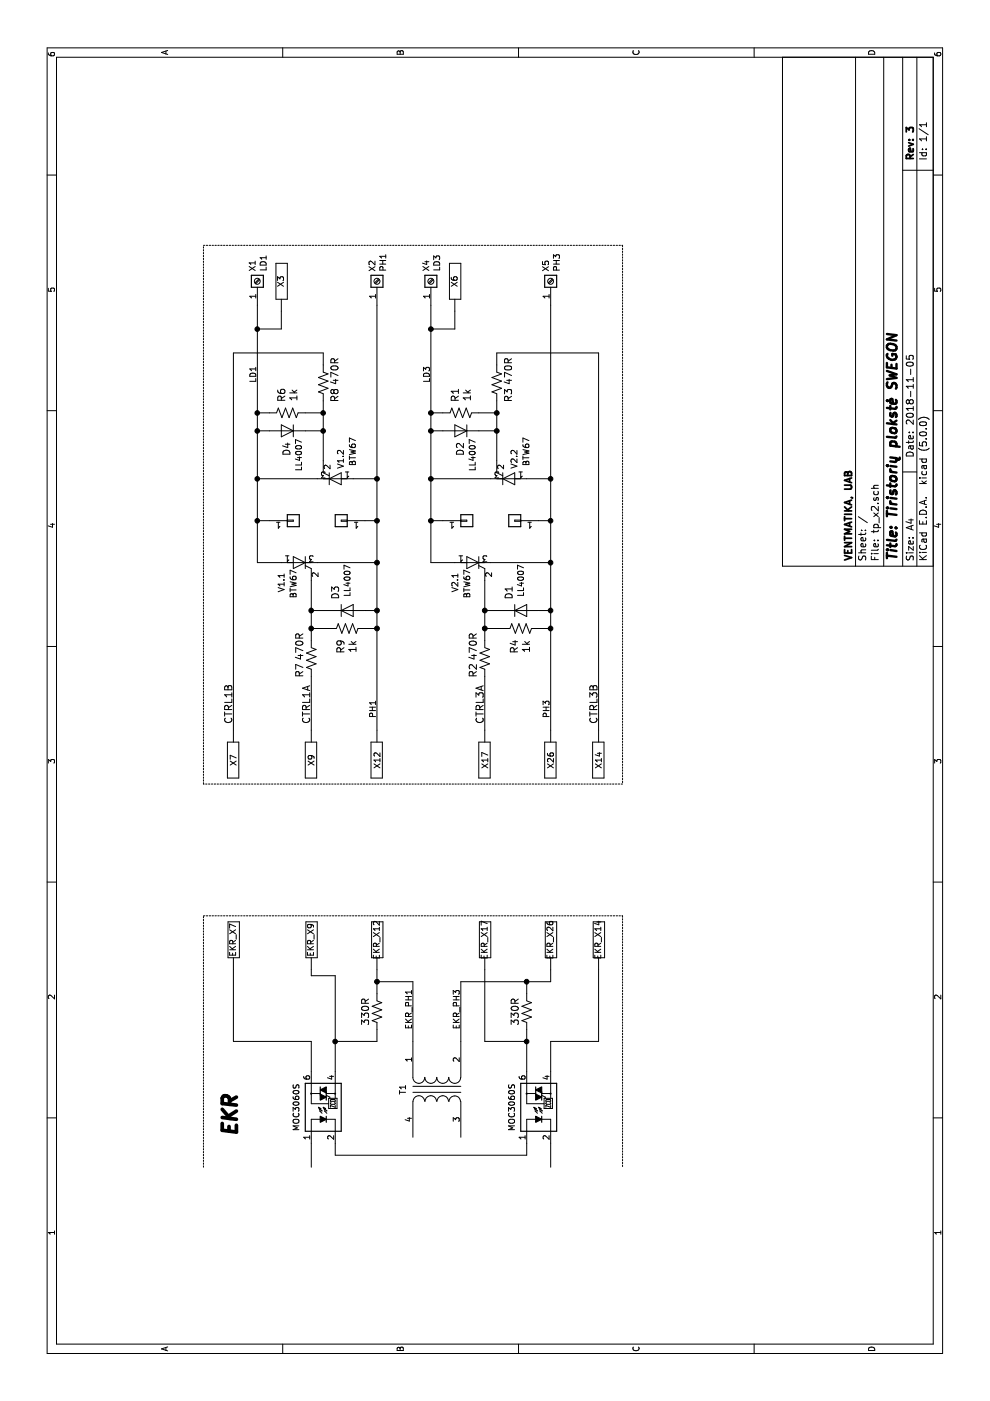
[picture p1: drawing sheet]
EESchema Schematic File Version 4
LIBS:tp_x2-cache
EELAYER 26 0
EELAYER END
$Descr A4 11693 8268
encoding utf-8
Sheet 1 1
Title "Tiristorių plokstė SWEGON"
Date "2018-11-05"
Rev "3"
Comp "VENTMATIKA, UAB"
Comment1 ""
Comment2 ""
Comment3 ""
Comment4 ""
$EndDescr
$Comp
L disc:Q_BTW67 V2.1
U 1 1
P 7000 3950
F 0 "V2.1" H 6750 4100 50  0000 L CNN
F 1 "BTW67" H 6700 4000 50  0000 L CNN
F 2 "disc:RD91" H 7450 4000 50  0001 C CNN
F 3 "" V 7000 3950 50  0001 C CNN
F 4 "ZELT046" H 7175 4075 60  0001 C CNN "ventcode"
	1    7000 3950
	1    0    0    -1  
$EndComp
$Comp
L disc:D_LL4007 D1
U 1 1
P 6600 4350
F 0 "D1" V 6500 4500 59  0000 C CNN
F 1 "LL4007" V 6600 4600 50  0000 C CNN
F 2 "disc:D_MELF" H 7250 4300 50  0001 C CNN
F 3 "http://datasheet.octopart.com/LL4007G-L0-Taiwan-Semiconductor-datasheet-11551116.pdf" H 8800 4100 50  0001 C CNN
F 4 "-" H 6600 4250 60  0001 C CNN "ventcode"
F 5 "-" H 7350 4500 60  0001 C CNN "Nominalas"
F 6 "0.01" H 7700 4200 60  0001 C CNN "Kaina"
F 7 "melf" H 7100 4500 60  0001 C CNN "Korpusas"
F 8 "2.3" H 8000 4200 60  0001 C CNN "Aukstis"
F 9 "LL4007" H 7550 4400 60  0001 C CNN "Marke"
F 10 "Diodas" H 7150 4400 60  0001 C CNN "Pavadinimas"
F 11 "LL4007" H 7750 4500 59  0001 C CNN "Gamintojo Kodas"
F 12 "-" H 7250 4500 60  0001 C CNN "Nuoroda"
F 13 "SMD" H 7700 4300 60  0001 C CNN "Korpuso tipas"
F 14 "700V/1A" H 8050 4400 60  0001 C CNN "Parametras"
F 15 "-" H 7450 4500 60  0001 C CNN "Komentaras"
	1    6600 4350
	0    1    1    0   
$EndComp
Text Label 5650 2600 0    60   ~ 0
CTRL1A
$Comp
L resistors_us:R_1k_1206_1% R4
U 1 1
P 6450 4350
F 0 "R4" V 6500 4500 60  0000 C CNN
F 1 "1k" V 6400 4500 60  0000 C CNN
F 2 "resistors:R_1206" H 7400 4350 60  0001 C CNN
F 3 "" H 4850 4850 60  0001 C CNN
F 4 "-" H 6450 4150 60  0001 C CNN "ventcode"
F 5 "1k" H 7900 4550 60  0001 C CNN "Nominalas"
F 6 "0.001" H 7650 4250 60  0001 C CNN "Kaina"
F 7 "1206" H 7350 4250 60  0001 C CNN "Korpusas"
F 8 "1" H 7600 4150 60  0001 C CNN "Aukstis"
F 9 "-" H 7300 4150 60  0001 C CNN "Marke"
F 10 "Rezistorius" H 7350 4550 60  0001 C CNN "Pavadinimas"
F 11 "-" H 7650 4550 60  0001 C CNN "Gamintojo Kodas"
F 12 "-" H 7750 4550 60  0001 C CNN "Nuoroda"
F 13 "SMD" H 7100 4250 60  0001 C CNN "Korpuso tipas"
	1    6450 4350
	0    -1   -1   0   
$EndComp
$Comp
L mech:Faston_6.3x08x14 X17
U 1 1
P 5600 4050
F 0 "X17" H 5350 4050 50  0000 C CNN
F 1 "Faston_6.3x08x14" H 6600 4100 50  0001 C CNN
F 2 "mech:Faston_6.3x0.8x14" H 6250 4050 50  0001 C CNN
F 3 "" H 7000 3650 50  0001 C CNN
F 4 "ZAJ023" H 5350 3950 60  0001 C CNN "ventcode"
F 5 "-" H 5850 3950 60  0001 C CNN "Nominalas"
F 6 "0" H 6750 3950 60  0001 C CNN "Kaina"
F 7 "-" H 5950 3950 60  0001 C CNN "Korpusas"
F 8 "10" H 6600 3950 60  0001 C CNN "Aukstis"
F 9 "-" H 6050 3950 60  0001 C CNN "Marke"
F 10 "Kontaktas" H 6000 4100 60  0001 C CNN "Pavadinimas"
F 11 "-" H 6150 3950 60  0001 C CNN "Gamintojo Kodas"
F 12 "-" H 6250 3950 60  0001 C CNN "Nuoroda"
F 13 "DIP" H 6900 3950 60  0001 C CNN "Korpuso tipas"
F 14 "-" H 6350 3950 60  0001 C CNN "Parametras"
F 15 "-" H 6450 3950 60  0001 C CNN "Komentaras"
	1    5600 4050
	1    0    0    -1  
$EndComp
$Comp
L mech:Faston_6.3x08x14 X26
U 1 1
P 5600 4600
F 0 "X26" H 5350 4600 50  0000 C CNN
F 1 "Faston_6.3x08x14" H 6600 4650 50  0001 C CNN
F 2 "mech:Faston_6.3x0.8x14" H 6250 4600 50  0001 C CNN
F 3 "" H 7000 4200 50  0001 C CNN
F 4 "ZAJ023" H 5350 4500 60  0001 C CNN "ventcode"
F 5 "-" H 5850 4500 60  0001 C CNN "Nominalas"
F 6 "0" H 6750 4500 60  0001 C CNN "Kaina"
F 7 "-" H 5950 4500 60  0001 C CNN "Korpusas"
F 8 "10" H 6600 4500 60  0001 C CNN "Aukstis"
F 9 "-" H 6050 4500 60  0001 C CNN "Marke"
F 10 "Kontaktas" H 6000 4650 60  0001 C CNN "Pavadinimas"
F 11 "-" H 6150 4500 60  0001 C CNN "Gamintojo Kodas"
F 12 "-" H 6250 4500 60  0001 C CNN "Nuoroda"
F 13 "DIP" H 6900 4500 60  0001 C CNN "Korpuso tipas"
F 14 "-" H 6350 4500 60  0001 C CNN "Parametras"
F 15 "-" H 6450 4500 60  0001 C CNN "Komentaras"
	1    5600 4600
	1    0    0    -1  
$EndComp
$Comp
L resistors_us:R_470R_1206_1% R2
U 1 1
P 6200 4050
F 0 "R2" H 6100 4150 60  0000 C CNN
F 1 "470R" H 6300 4150 60  0000 C CNN
F 2 "resistors:R_1206" H 7400 4100 60  0001 C CNN
F 3 "" H 4600 4550 60  0001 C CNN
F 4 "-" H 6200 3950 60  0001 C CNN "ventcode"
F 5 "470R" H 7150 4200 59  0001 C CNN "Nominalas"
F 6 "0.001" H 7350 3900 60  0001 C CNN "Kaina"
F 7 "1206" H 7400 4000 60  0001 C CNN "Korpusas"
F 8 "1" H 7100 3900 60  0001 C CNN "Aukstis"
F 9 "-" H 7050 3800 60  0001 C CNN "Marke"
F 10 "Rezistorius" H 7250 4300 60  0001 C CNN "Pavadinimas"
F 11 "-" H 7150 3800 60  0001 C CNN "Gamintojo Kodas"
F 12 "-" H 7250 3800 60  0001 C CNN "Nuoroda"
F 13 "SMD" H 7100 4000 60  0001 C CNN "Korpuso tipas"
F 14 "-" H 7350 3800 60  0001 C CNN "Parametras"
F 15 "-" H 7450 3800 60  0001 C CNN "Komentaras"
	1    6200 4050
	1    0    0    -1  
$EndComp
Wire Wire Line
	6350 4050 6450 4050
Wire Wire Line
	6450 4050 6600 4050
Wire Wire Line
	6600 4050 6850 4050
Wire Wire Line
	6450 4200 6450 4050
Connection ~ 6450 4050
Wire Wire Line
	6600 4200 6600 4050
Connection ~ 6600 4050
Wire Wire Line
	6450 4500 6450 4600
Wire Wire Line
	6450 4600 6600 4600
Wire Wire Line
	6600 4600 7000 4600
Wire Wire Line
	6600 4600 6600 4500
Connection ~ 6600 4600
Connection ~ 6450 4600
$Comp
L disc:Q_BTW67 V2.2
U 1 1
P 7700 4250
F 0 "V2.2" H 7450 4300 50  0000 L CNN
F 1 "BTW67" H 7350 4400 50  0000 L CNN
F 2 "disc:RD91" H 8150 4300 50  0001 C CNN
F 3 "" V 7700 4250 50  0001 C CNN
F 4 "ZELT046" H 7875 4375 60  0001 C CNN "ventcode"
	1    7700 4250
	-1   0    0    1   
$EndComp
$Comp
L disc:D_LL4007 D2
U 1 1
P 8100 3850
F 0 "D2" V 8100 4000 59  0000 C CNN
F 1 "LL4007" V 8000 4050 50  0000 C CNN
F 2 "disc:D_MELF" H 8750 3800 50  0001 C CNN
F 3 "http://datasheet.octopart.com/LL4007G-L0-Taiwan-Semiconductor-datasheet-11551116.pdf" H 10300 3600 50  0001 C CNN
F 4 "-" H 8100 3750 60  0001 C CNN "ventcode"
F 5 "-" H 8850 4000 60  0001 C CNN "Nominalas"
F 6 "0.01" H 9200 3700 60  0001 C CNN "Kaina"
F 7 "melf" H 8600 4000 60  0001 C CNN "Korpusas"
F 8 "2.3" H 9500 3700 60  0001 C CNN "Aukstis"
F 9 "LL4007" H 9050 3900 60  0001 C CNN "Marke"
F 10 "Diodas" H 8650 3900 60  0001 C CNN "Pavadinimas"
F 11 "LL4007" H 9250 4000 59  0001 C CNN "Gamintojo Kodas"
F 12 "-" H 8750 4000 60  0001 C CNN "Nuoroda"
F 13 "SMD" H 9200 3800 60  0001 C CNN "Korpuso tipas"
F 14 "700V/1A" H 9550 3900 60  0001 C CNN "Parametras"
F 15 "-" H 8950 4000 60  0001 C CNN "Komentaras"
	1    8100 3850
	0    -1   -1   0   
$EndComp
Text Label 5650 1950 0    60   ~ 0
CTRL1B
$Comp
L resistors_us:R_1k_1206_1% R1
U 1 1
P 8250 3850
F 0 "R1" V 8200 4000 60  0000 C CNN
F 1 "1k" V 8300 4000 60  0000 C CNN
F 2 "resistors:R_1206" H 9200 3850 60  0001 C CNN
F 3 "" H 6650 4350 60  0001 C CNN
F 4 "-" H 8250 3650 60  0001 C CNN "ventcode"
F 5 "1k" H 9700 4050 60  0001 C CNN "Nominalas"
F 6 "0.001" H 9450 3750 60  0001 C CNN "Kaina"
F 7 "1206" H 9150 3750 60  0001 C CNN "Korpusas"
F 8 "1" H 9400 3650 60  0001 C CNN "Aukstis"
F 9 "-" H 9100 3650 60  0001 C CNN "Marke"
F 10 "Rezistorius" H 9150 4050 60  0001 C CNN "Pavadinimas"
F 11 "-" H 9450 4050 60  0001 C CNN "Gamintojo Kodas"
F 12 "-" H 9550 4050 60  0001 C CNN "Nuoroda"
F 13 "SMD" H 8900 3750 60  0001 C CNN "Korpuso tipas"
	1    8250 3850
	0    1    1    0   
$EndComp
$Comp
L mech:Faston_6.3x08x14 X14
U 1 1
P 5600 5000
F 0 "X14" H 5350 5000 50  0000 C CNN
F 1 "Faston_6.3x08x14" H 6600 5050 50  0001 C CNN
F 2 "mech:Faston_6.3x0.8x14" H 6250 5000 50  0001 C CNN
F 3 "" H 7000 4600 50  0001 C CNN
F 4 "ZAJ023" H 5350 4900 60  0001 C CNN "ventcode"
F 5 "-" H 5850 4900 60  0001 C CNN "Nominalas"
F 6 "0" H 6750 4900 60  0001 C CNN "Kaina"
F 7 "-" H 5950 4900 60  0001 C CNN "Korpusas"
F 8 "10" H 6600 4900 60  0001 C CNN "Aukstis"
F 9 "-" H 6050 4900 60  0001 C CNN "Marke"
F 10 "Kontaktas" H 6000 5050 60  0001 C CNN "Pavadinimas"
F 11 "-" H 6150 4900 60  0001 C CNN "Gamintojo Kodas"
F 12 "-" H 6250 4900 60  0001 C CNN "Nuoroda"
F 13 "DIP" H 6900 4900 60  0001 C CNN "Korpuso tipas"
F 14 "-" H 6350 4900 60  0001 C CNN "Parametras"
F 15 "-" H 6450 4900 60  0001 C CNN "Komentaras"
	1    5600 5000
	1    0    0    -1  
$EndComp
$Comp
L resistors_us:R_470R_1206_1% R3
U 1 1
P 8500 4150
F 0 "R3" H 8600 4250 60  0000 C CNN
F 1 "470R" H 8400 4250 60  0000 C CNN
F 2 "resistors:R_1206" H 9700 4200 60  0001 C CNN
F 3 "" H 6900 4650 60  0001 C CNN
F 4 "-" H 8500 4050 60  0001 C CNN "ventcode"
F 5 "470R" H 9450 4300 59  0001 C CNN "Nominalas"
F 6 "0.001" H 9650 4000 60  0001 C CNN "Kaina"
F 7 "1206" H 9700 4100 60  0001 C CNN "Korpusas"
F 8 "1" H 9400 4000 60  0001 C CNN "Aukstis"
F 9 "-" H 9350 3900 60  0001 C CNN "Marke"
F 10 "Rezistorius" H 9550 4400 60  0001 C CNN "Pavadinimas"
F 11 "-" H 9450 3900 60  0001 C CNN "Gamintojo Kodas"
F 12 "-" H 9550 3900 60  0001 C CNN "Nuoroda"
F 13 "SMD" H 9400 4100 60  0001 C CNN "Korpuso tipas"
F 14 "-" H 9650 3900 60  0001 C CNN "Parametras"
F 15 "-" H 9750 3900 60  0001 C CNN "Komentaras"
	1    8500 4150
	-1   0    0    1   
$EndComp
Wire Wire Line
	8350 4150 8250 4150
Wire Wire Line
	8250 4150 8100 4150
Wire Wire Line
	8100 4150 7850 4150
Wire Wire Line
	8250 4000 8250 4150
Connection ~ 8250 4150
Wire Wire Line
	8100 4000 8100 4150
Connection ~ 8100 4150
Wire Wire Line
	8250 3700 8250 3600
Wire Wire Line
	9150 3600 8950 3600
Wire Wire Line
	8250 3600 8100 3600
Wire Wire Line
	8100 3600 7700 3600
Wire Wire Line
	8100 3600 8100 3700
Connection ~ 8100 3600
Connection ~ 8250 3600
Wire Wire Line
	7700 4400 7700 4600
Wire Wire Line
	7700 3600 7700 4100
Wire Wire Line
	7000 3600 7000 3800
Wire Wire Line
	7000 4100 7000 4600
Connection ~ 7700 3600
Wire Wire Line
	5600 4050 6050 4050
Wire Wire Line
	8650 4150 8750 4150
Connection ~ 7700 4600
$Comp
L Connector:Screw_Terminal_01x01 X4
U 1 1
P 9350 3600
F 0 "X4" H 9430 3642 50  0000 L CNN
F 1 "LD3" H 9430 3551 50  0000 L CNN
F 2 "mech:Solder_Terminal_M3" H 9350 3600 50  0001 C CNN
F 3 "~" H 9350 3600 50  0001 C CNN
	1    9350 3600
	1    0    0    -1  
$EndComp
$Comp
L Connector:Screw_Terminal_01x01 X5
U 1 1
P 9350 4600
F 0 "X5" H 9429 4642 50  0000 L CNN
F 1 "PH3" H 9429 4551 50  0000 L CNN
F 2 "mech:Solder_Terminal_M3" H 9350 4600 50  0001 C CNN
F 3 "~" H 9350 4600 50  0001 C CNN
	1    9350 4600
	1    0    0    -1  
$EndComp
Wire Wire Line
	5600 5000 8750 5000
Wire Wire Line
	8750 5000 8750 4150
$Comp
L disc:MOC3060S U2
U 1 1
P 2450 2700
F 0 "U2" H 2450 3017 50  0001 C CNN
F 1 "MOC3060S" H 2450 2926 50  0000 C CNN
F 2 "" H 3300 2750 50  0001 L CIN
F 3 "http://datasheet.octopart.com/MOC3063SR2M-Fairchild-Semiconductor-datasheet-10497244.pdf" H 3300 2650 50  0001 L CNN
F 4 "-" H 2450 2300 60  0001 C CNN "ventcode"
F 5 "Optosimistorius" H 3650 2850 60  0001 C CNN "Pavadinimas"
F 6 "0" H 4100 2550 60  0001 C CNN "Kaina"
F 7 "SMD" H 3750 2550 60  0001 C CNN "Korpuso tipas"
F 8 "MOC3060S" H 2450 2924 47  0001 C CNN "Gamintojo kodas"
	1    2450 2700
	1    0    0    -1  
$EndComp
$Comp
L resistors_us:R_470R_1206_1% R10
U 1 1
P 3250 3150
F 0 "R10" H 3150 3250 60  0001 C CNN
F 1 "330R" H 3250 3250 60  0000 C CNN
F 2 "" H 4450 3200 60  0001 C CNN
F 3 "" H 1650 3650 60  0001 C CNN
F 4 "-" H 3250 3050 60  0001 C CNN "ventcode"
F 5 "470R" H 4200 3300 59  0001 C CNN "Nominalas"
F 6 "0.001" H 4400 3000 60  0001 C CNN "Kaina"
F 7 "1206" H 4450 3100 60  0001 C CNN "Korpusas"
F 8 "1" H 4150 3000 60  0001 C CNN "Aukstis"
F 9 "-" H 4100 2900 60  0001 C CNN "Marke"
F 10 "Rezistorius" H 4300 3400 60  0001 C CNN "Pavadinimas"
F 11 "-" H 4200 2900 60  0001 C CNN "Gamintojo Kodas"
F 12 "-" H 4300 2900 60  0001 C CNN "Nuoroda"
F 13 "SMD" H 4150 3100 60  0001 C CNN "Korpuso tipas"
F 14 "-" H 4400 2900 60  0001 C CNN "Parametras"
F 15 "-" H 4500 2900 60  0001 C CNN "Komentaras"
	1    3250 3150
	1    0    0    -1  
$EndComp
$Comp
L mech:Faston_6.3x08x14 EKR_X7
U 1 1
P 3600 1950
F 0 "EKR_X7" H 3350 1950 50  0000 C CNN
F 1 "Faston_6.3x08x14" H 4600 2000 50  0001 C CNN
F 2 "" H 4250 1950 50  0001 C CNN
F 3 "" H 5000 1550 50  0001 C CNN
F 4 "ZAJ023" H 3350 1850 60  0001 C CNN "ventcode"
F 5 "-" H 3850 1850 60  0001 C CNN "Nominalas"
F 6 "0" H 4750 1850 60  0001 C CNN "Kaina"
F 7 "-" H 3950 1850 60  0001 C CNN "Korpusas"
F 8 "10" H 4600 1850 60  0001 C CNN "Aukstis"
F 9 "-" H 4050 1850 60  0001 C CNN "Marke"
F 10 "Kontaktas" H 4000 2000 60  0001 C CNN "Pavadinimas"
F 11 "-" H 4150 1850 60  0001 C CNN "Gamintojo Kodas"
F 12 "-" H 4250 1850 60  0001 C CNN "Nuoroda"
F 13 "DIP" H 4900 1850 60  0001 C CNN "Korpuso tipas"
F 14 "-" H 4350 1850 60  0001 C CNN "Parametras"
F 15 "-" H 4450 1850 60  0001 C CNN "Komentaras"
	1    3600 1950
	-1   0    0    1   
$EndComp
$Comp
L mech:Faston_6.3x08x14 EKR_X9
U 1 1
P 3600 2600
F 0 "EKR_X9" H 3350 2600 50  0000 C CNN
F 1 "Faston_6.3x08x14" H 4600 2650 50  0001 C CNN
F 2 "" H 4250 2600 50  0001 C CNN
F 3 "" H 5000 2200 50  0001 C CNN
F 4 "ZAJ023" H 3350 2500 60  0001 C CNN "ventcode"
F 5 "-" H 3850 2500 60  0001 C CNN "Nominalas"
F 6 "0" H 4750 2500 60  0001 C CNN "Kaina"
F 7 "-" H 3950 2500 60  0001 C CNN "Korpusas"
F 8 "10" H 4600 2500 60  0001 C CNN "Aukstis"
F 9 "-" H 4050 2500 60  0001 C CNN "Marke"
F 10 "Kontaktas" H 4000 2650 60  0001 C CNN "Pavadinimas"
F 11 "-" H 4150 2500 60  0001 C CNN "Gamintojo Kodas"
F 12 "-" H 4250 2500 60  0001 C CNN "Nuoroda"
F 13 "DIP" H 4900 2500 60  0001 C CNN "Korpuso tipas"
F 14 "-" H 4350 2500 60  0001 C CNN "Parametras"
F 15 "-" H 4450 2500 60  0001 C CNN "Komentaras"
	1    3600 2600
	-1   0    0    1   
$EndComp
Wire Wire Line
	2750 2800 3000 2800
$Comp
L mech:Faston_6.3x08x14 EKR_X12
U 1 1
P 3600 3150
F 0 "EKR_X12" H 3350 3150 50  0000 C CNN
F 1 "Faston_6.3x08x14" H 4600 3200 50  0001 C CNN
F 2 "" H 4250 3150 50  0001 C CNN
F 3 "" H 5000 2750 50  0001 C CNN
F 4 "ZAJ023" H 3350 3050 60  0001 C CNN "ventcode"
F 5 "-" H 3850 3050 60  0001 C CNN "Nominalas"
F 6 "0" H 4750 3050 60  0001 C CNN "Kaina"
F 7 "-" H 3950 3050 60  0001 C CNN "Korpusas"
F 8 "10" H 4600 3050 60  0001 C CNN "Aukstis"
F 9 "-" H 4050 3050 60  0001 C CNN "Marke"
F 10 "Kontaktas" H 4000 3200 60  0001 C CNN "Pavadinimas"
F 11 "-" H 4150 3050 60  0001 C CNN "Gamintojo Kodas"
F 12 "-" H 4250 3050 60  0001 C CNN "Nuoroda"
F 13 "DIP" H 4900 3050 60  0001 C CNN "Korpuso tipas"
F 14 "-" H 4350 3050 60  0001 C CNN "Parametras"
F 15 "-" H 4450 3050 60  0001 C CNN "Komentaras"
	1    3600 3150
	-1   0    0    1   
$EndComp
Wire Wire Line
	3400 3150 3500 3150
$Comp
L disc:MOC3060S U1
U 1 1
P 2450 4500
F 0 "U1" H 2450 4817 50  0001 C CNN
F 1 "MOC3060S" H 2450 4726 50  0000 C CNN
F 2 "" H 3300 4550 50  0001 L CIN
F 3 "http://datasheet.octopart.com/MOC3063SR2M-Fairchild-Semiconductor-datasheet-10497244.pdf" H 3300 4450 50  0001 L CNN
F 4 "-" H 2450 4100 60  0001 C CNN "ventcode"
F 5 "Optosimistorius" H 3650 4650 60  0001 C CNN "Pavadinimas"
F 6 "0" H 4100 4350 60  0001 C CNN "Kaina"
F 7 "SMD" H 3750 4350 60  0001 C CNN "Korpuso tipas"
F 8 "MOC3060S" H 2450 4724 47  0001 C CNN "Gamintojo kodas"
	1    2450 4500
	1    0    0    -1  
$EndComp
$Comp
L resistors_us:R_470R_1206_1% R5
U 1 1
P 3250 4400
F 0 "R5" H 3150 4500 60  0001 C CNN
F 1 "330R" H 3250 4500 60  0000 C CNN
F 2 "" H 4450 4450 60  0001 C CNN
F 3 "" H 1650 4900 60  0001 C CNN
F 4 "-" H 3250 4300 60  0001 C CNN "ventcode"
F 5 "470R" H 4200 4550 59  0001 C CNN "Nominalas"
F 6 "0.001" H 4400 4250 60  0001 C CNN "Kaina"
F 7 "1206" H 4450 4350 60  0001 C CNN "Korpusas"
F 8 "1" H 4150 4250 60  0001 C CNN "Aukstis"
F 9 "-" H 4100 4150 60  0001 C CNN "Marke"
F 10 "Rezistorius" H 4300 4650 60  0001 C CNN "Pavadinimas"
F 11 "-" H 4200 4150 60  0001 C CNN "Gamintojo Kodas"
F 12 "-" H 4300 4150 60  0001 C CNN "Nuoroda"
F 13 "SMD" H 4150 4350 60  0001 C CNN "Korpuso tipas"
F 14 "-" H 4400 4150 60  0001 C CNN "Parametras"
F 15 "-" H 4500 4150 60  0001 C CNN "Komentaras"
	1    3250 4400
	1    0    0    -1  
$EndComp
Wire Wire Line
	2750 4400 3000 4400
$Comp
L mech:Faston_6.3x08x14 EKR_X17
U 1 1
P 3600 4050
F 0 "EKR_X17" H 3350 4050 50  0000 C CNN
F 1 "X17" H 3350 4050 50  0001 C CNN
F 2 "" H 4250 4050 50  0001 C CNN
F 3 "" H 5000 3650 50  0001 C CNN
F 4 "ZAJ023" H 3350 3950 60  0001 C CNN "ventcode"
F 5 "-" H 3850 3950 60  0001 C CNN "Nominalas"
F 6 "0" H 4750 3950 60  0001 C CNN "Kaina"
F 7 "-" H 3950 3950 60  0001 C CNN "Korpusas"
F 8 "10" H 4600 3950 60  0001 C CNN "Aukstis"
F 9 "-" H 4050 3950 60  0001 C CNN "Marke"
F 10 "Kontaktas" H 4000 4100 60  0001 C CNN "Pavadinimas"
F 11 "-" H 4150 3950 60  0001 C CNN "Gamintojo Kodas"
F 12 "-" H 4250 3950 60  0001 C CNN "Nuoroda"
F 13 "DIP" H 4900 3950 60  0001 C CNN "Korpuso tipas"
F 14 "-" H 4350 3950 60  0001 C CNN "Parametras"
F 15 "-" H 4450 3950 60  0001 C CNN "Komentaras"
	1    3600 4050
	-1   0    0    1   
$EndComp
$Comp
L mech:Faston_6.3x08x14 EKR_X14
U 1 1
P 3600 5000
F 0 "EKR_X14" H 3350 5000 50  0000 C CNN
F 1 "X14" H 4600 5050 50  0001 C CNN
F 2 "" H 4250 5000 50  0001 C CNN
F 3 "" H 5000 4600 50  0001 C CNN
F 4 "ZAJ023" H 3350 4900 60  0001 C CNN "ventcode"
F 5 "-" H 3850 4900 60  0001 C CNN "Nominalas"
F 6 "0" H 4750 4900 60  0001 C CNN "Kaina"
F 7 "-" H 3950 4900 60  0001 C CNN "Korpusas"
F 8 "10" H 4600 4900 60  0001 C CNN "Aukstis"
F 9 "-" H 4050 4900 60  0001 C CNN "Marke"
F 10 "Kontaktas" H 4000 5050 60  0001 C CNN "Pavadinimas"
F 11 "-" H 4150 4900 60  0001 C CNN "Gamintojo Kodas"
F 12 "-" H 4250 4900 60  0001 C CNN "Nuoroda"
F 13 "DIP" H 4900 4900 60  0001 C CNN "Korpuso tipas"
F 14 "-" H 4350 4900 60  0001 C CNN "Parametras"
F 15 "-" H 4450 4900 60  0001 C CNN "Komentaras"
	1    3600 5000
	-1   0    0    1   
$EndComp
Wire Wire Line
	2750 4600 3000 4600
$Comp
L mech:Faston_6.3x08x14 EKR_X26
U 1 1
P 3600 4600
F 0 "EKR_X26" H 3350 4600 50  0000 C CNN
F 1 "X26" H 3350 4600 50  0001 C CNN
F 2 "" H 4250 4600 50  0001 C CNN
F 3 "" H 5000 4200 50  0001 C CNN
F 4 "ZAJ023" H 3350 4500 60  0001 C CNN "ventcode"
F 5 "-" H 3850 4500 60  0001 C CNN "Nominalas"
F 6 "0" H 4750 4500 60  0001 C CNN "Kaina"
F 7 "-" H 3950 4500 60  0001 C CNN "Korpusas"
F 8 "10" H 4600 4500 60  0001 C CNN "Aukstis"
F 9 "-" H 4050 4500 60  0001 C CNN "Marke"
F 10 "Kontaktas" H 4000 4650 60  0001 C CNN "Pavadinimas"
F 11 "-" H 4150 4500 60  0001 C CNN "Gamintojo Kodas"
F 12 "-" H 4250 4500 60  0001 C CNN "Nuoroda"
F 13 "DIP" H 4900 4500 60  0001 C CNN "Korpuso tipas"
F 14 "-" H 4350 4500 60  0001 C CNN "Parametras"
F 15 "-" H 4450 4500 60  0001 C CNN "Komentaras"
	1    3600 4600
	-1   0    0    1   
$EndComp
Wire Wire Line
	3600 5000 3000 5000
Wire Wire Line
	3000 4600 3000 5000
Wire Wire Line
	3600 4050 3000 4050
Wire Wire Line
	3000 4050 3000 4400
Connection ~ 3000 4400
Wire Wire Line
	3000 4400 3100 4400
Wire Wire Line
	3400 4400 3500 4400
Wire Wire Line
	3500 4400 3500 4600
Wire Wire Line
	3500 4600 3600 4600
$Comp
L disc:Q_BTW67 V1.1
U 1 1
P 7000 2500
F 0 "V1.1" H 6750 2650 50  0000 L CNN
F 1 "BTW67" H 6700 2550 50  0000 L CNN
F 2 "disc:RD91" H 7450 2550 50  0001 C CNN
F 3 "" V 7000 2500 50  0001 C CNN
F 4 "ZELT046" H 7175 2625 60  0001 C CNN "ventcode"
	1    7000 2500
	1    0    0    -1  
$EndComp
$Comp
L disc:D_LL4007 D3
U 1 1
P 6600 2900
F 0 "D3" V 6500 3050 59  0000 C CNN
F 1 "LL4007" V 6600 3150 50  0000 C CNN
F 2 "disc:D_MELF" H 7250 2850 50  0001 C CNN
F 3 "http://datasheet.octopart.com/LL4007G-L0-Taiwan-Semiconductor-datasheet-11551116.pdf" H 8800 2650 50  0001 C CNN
F 4 "-" H 6600 2800 60  0001 C CNN "ventcode"
F 5 "-" H 7350 3050 60  0001 C CNN "Nominalas"
F 6 "0.01" H 7700 2750 60  0001 C CNN "Kaina"
F 7 "melf" H 7100 3050 60  0001 C CNN "Korpusas"
F 8 "2.3" H 8000 2750 60  0001 C CNN "Aukstis"
F 9 "LL4007" H 7550 2950 60  0001 C CNN "Marke"
F 10 "Diodas" H 7150 2950 60  0001 C CNN "Pavadinimas"
F 11 "LL4007" H 7750 3050 59  0001 C CNN "Gamintojo Kodas"
F 12 "-" H 7250 3050 60  0001 C CNN "Nuoroda"
F 13 "SMD" H 7700 2850 60  0001 C CNN "Korpuso tipas"
F 14 "700V/1A" H 8050 2950 60  0001 C CNN "Parametras"
F 15 "-" H 7450 3050 60  0001 C CNN "Komentaras"
	1    6600 2900
	0    1    1    0   
$EndComp
Text Label 5650 4050 0    60   ~ 0
CTRL3A
$Comp
L resistors_us:R_1k_1206_1% R9
U 1 1
P 6450 2900
F 0 "R9" V 6500 3050 60  0000 C CNN
F 1 "1k" V 6400 3050 60  0000 C CNN
F 2 "resistors:R_1206" H 7400 2900 60  0001 C CNN
F 3 "" H 4850 3400 60  0001 C CNN
F 4 "-" H 6450 2700 60  0001 C CNN "ventcode"
F 5 "1k" H 7900 3100 60  0001 C CNN "Nominalas"
F 6 "0.001" H 7650 2800 60  0001 C CNN "Kaina"
F 7 "1206" H 7350 2800 60  0001 C CNN "Korpusas"
F 8 "1" H 7600 2700 60  0001 C CNN "Aukstis"
F 9 "-" H 7300 2700 60  0001 C CNN "Marke"
F 10 "Rezistorius" H 7350 3100 60  0001 C CNN "Pavadinimas"
F 11 "-" H 7650 3100 60  0001 C CNN "Gamintojo Kodas"
F 12 "-" H 7750 3100 60  0001 C CNN "Nuoroda"
F 13 "SMD" H 7100 2800 60  0001 C CNN "Korpuso tipas"
	1    6450 2900
	0    -1   -1   0   
$EndComp
$Comp
L mech:Faston_6.3x08x14 X9
U 1 1
P 5600 2600
F 0 "X9" H 5350 2600 50  0000 C CNN
F 1 "Faston_6.3x08x14" H 6600 2650 50  0001 C CNN
F 2 "mech:Faston_6.3x0.8x14" H 6250 2600 50  0001 C CNN
F 3 "" H 7000 2200 50  0001 C CNN
F 4 "ZAJ023" H 5350 2500 60  0001 C CNN "ventcode"
F 5 "-" H 5850 2500 60  0001 C CNN "Nominalas"
F 6 "0" H 6750 2500 60  0001 C CNN "Kaina"
F 7 "-" H 5950 2500 60  0001 C CNN "Korpusas"
F 8 "10" H 6600 2500 60  0001 C CNN "Aukstis"
F 9 "-" H 6050 2500 60  0001 C CNN "Marke"
F 10 "Kontaktas" H 6000 2650 60  0001 C CNN "Pavadinimas"
F 11 "-" H 6150 2500 60  0001 C CNN "Gamintojo Kodas"
F 12 "-" H 6250 2500 60  0001 C CNN "Nuoroda"
F 13 "DIP" H 6900 2500 60  0001 C CNN "Korpuso tipas"
F 14 "-" H 6350 2500 60  0001 C CNN "Parametras"
F 15 "-" H 6450 2500 60  0001 C CNN "Komentaras"
	1    5600 2600
	1    0    0    -1  
$EndComp
$Comp
L mech:Faston_6.3x08x14 X12
U 1 1
P 5600 3150
F 0 "X12" H 5350 3150 50  0000 C CNN
F 1 "Faston_6.3x08x14" H 6600 3200 50  0001 C CNN
F 2 "mech:Faston_6.3x0.8x14" H 6250 3150 50  0001 C CNN
F 3 "" H 7000 2750 50  0001 C CNN
F 4 "ZAJ023" H 5350 3050 60  0001 C CNN "ventcode"
F 5 "-" H 5850 3050 60  0001 C CNN "Nominalas"
F 6 "0" H 6750 3050 60  0001 C CNN "Kaina"
F 7 "-" H 5950 3050 60  0001 C CNN "Korpusas"
F 8 "10" H 6600 3050 60  0001 C CNN "Aukstis"
F 9 "-" H 6050 3050 60  0001 C CNN "Marke"
F 10 "Kontaktas" H 6000 3200 60  0001 C CNN "Pavadinimas"
F 11 "-" H 6150 3050 60  0001 C CNN "Gamintojo Kodas"
F 12 "-" H 6250 3050 60  0001 C CNN "Nuoroda"
F 13 "DIP" H 6900 3050 60  0001 C CNN "Korpuso tipas"
F 14 "-" H 6350 3050 60  0001 C CNN "Parametras"
F 15 "-" H 6450 3050 60  0001 C CNN "Komentaras"
	1    5600 3150
	1    0    0    -1  
$EndComp
$Comp
L resistors_us:R_470R_1206_1% R7
U 1 1
P 6200 2600
F 0 "R7" H 6100 2700 60  0000 C CNN
F 1 "470R" H 6300 2700 60  0000 C CNN
F 2 "resistors:R_1206" H 7400 2650 60  0001 C CNN
F 3 "" H 4600 3100 60  0001 C CNN
F 4 "-" H 6200 2500 60  0001 C CNN "ventcode"
F 5 "470R" H 7150 2750 59  0001 C CNN "Nominalas"
F 6 "0.001" H 7350 2450 60  0001 C CNN "Kaina"
F 7 "1206" H 7400 2550 60  0001 C CNN "Korpusas"
F 8 "1" H 7100 2450 60  0001 C CNN "Aukstis"
F 9 "-" H 7050 2350 60  0001 C CNN "Marke"
F 10 "Rezistorius" H 7250 2850 60  0001 C CNN "Pavadinimas"
F 11 "-" H 7150 2350 60  0001 C CNN "Gamintojo Kodas"
F 12 "-" H 7250 2350 60  0001 C CNN "Nuoroda"
F 13 "SMD" H 7100 2550 60  0001 C CNN "Korpuso tipas"
F 14 "-" H 7350 2350 60  0001 C CNN "Parametras"
F 15 "-" H 7450 2350 60  0001 C CNN "Komentaras"
	1    6200 2600
	1    0    0    -1  
$EndComp
Wire Wire Line
	6350 2600 6450 2600
Wire Wire Line
	6450 2600 6600 2600
Wire Wire Line
	6600 2600 6850 2600
Wire Wire Line
	6450 2750 6450 2600
Connection ~ 6450 2600
Wire Wire Line
	6600 2750 6600 2600
Connection ~ 6600 2600
Wire Wire Line
	6450 3050 6450 3150
Wire Wire Line
	6450 3150 6600 3150
Wire Wire Line
	6600 3150 7000 3150
Wire Wire Line
	6600 3150 6600 3050
Connection ~ 6600 3150
Connection ~ 6450 3150
$Comp
L disc:Q_BTW67 V1.2
U 1 1
P 7700 2800
F 0 "V1.2" H 7450 2850 50  0000 L CNN
F 1 "BTW67" H 7350 2950 50  0000 L CNN
F 2 "disc:RD91" H 8150 2850 50  0001 C CNN
F 3 "" V 7700 2800 50  0001 C CNN
F 4 "ZELT046" H 7875 2925 60  0001 C CNN "ventcode"
	1    7700 2800
	-1   0    0    1   
$EndComp
$Comp
L disc:D_LL4007 D4
U 1 1
P 8100 2400
F 0 "D4" V 8100 2550 59  0000 C CNN
F 1 "LL4007" V 8000 2600 50  0000 C CNN
F 2 "disc:D_MELF" H 8750 2350 50  0001 C CNN
F 3 "http://datasheet.octopart.com/LL4007G-L0-Taiwan-Semiconductor-datasheet-11551116.pdf" H 10300 2150 50  0001 C CNN
F 4 "-" H 8100 2300 60  0001 C CNN "ventcode"
F 5 "-" H 8850 2550 60  0001 C CNN "Nominalas"
F 6 "0.01" H 9200 2250 60  0001 C CNN "Kaina"
F 7 "melf" H 8600 2550 60  0001 C CNN "Korpusas"
F 8 "2.3" H 9500 2250 60  0001 C CNN "Aukstis"
F 9 "LL4007" H 9050 2450 60  0001 C CNN "Marke"
F 10 "Diodas" H 8650 2450 60  0001 C CNN "Pavadinimas"
F 11 "LL4007" H 9250 2550 59  0001 C CNN "Gamintojo Kodas"
F 12 "-" H 8750 2550 60  0001 C CNN "Nuoroda"
F 13 "SMD" H 9200 2350 60  0001 C CNN "Korpuso tipas"
F 14 "700V/1A" H 9550 2450 60  0001 C CNN "Parametras"
F 15 "-" H 8950 2550 60  0001 C CNN "Komentaras"
	1    8100 2400
	0    -1   -1   0   
$EndComp
Text Label 5650 5000 0    60   ~ 0
CTRL3B
$Comp
L resistors_us:R_1k_1206_1% R6
U 1 1
P 8250 2400
F 0 "R6" V 8200 2550 60  0000 C CNN
F 1 "1k" V 8300 2550 60  0000 C CNN
F 2 "resistors:R_1206" H 9200 2400 60  0001 C CNN
F 3 "" H 6650 2900 60  0001 C CNN
F 4 "-" H 8250 2200 60  0001 C CNN "ventcode"
F 5 "1k" H 9700 2600 60  0001 C CNN "Nominalas"
F 6 "0.001" H 9450 2300 60  0001 C CNN "Kaina"
F 7 "1206" H 9150 2300 60  0001 C CNN "Korpusas"
F 8 "1" H 9400 2200 60  0001 C CNN "Aukstis"
F 9 "-" H 9100 2200 60  0001 C CNN "Marke"
F 10 "Rezistorius" H 9150 2600 60  0001 C CNN "Pavadinimas"
F 11 "-" H 9450 2600 60  0001 C CNN "Gamintojo Kodas"
F 12 "-" H 9550 2600 60  0001 C CNN "Nuoroda"
F 13 "SMD" H 8900 2300 60  0001 C CNN "Korpuso tipas"
	1    8250 2400
	0    1    1    0   
$EndComp
$Comp
L mech:Faston_6.3x08x14 X7
U 1 1
P 5600 1950
F 0 "X7" H 5350 1950 50  0000 C CNN
F 1 "Faston_6.3x08x14" H 6600 2000 50  0001 C CNN
F 2 "mech:Faston_6.3x0.8x14" H 6250 1950 50  0001 C CNN
F 3 "" H 7000 1550 50  0001 C CNN
F 4 "ZAJ023" H 5350 1850 60  0001 C CNN "ventcode"
F 5 "-" H 5850 1850 60  0001 C CNN "Nominalas"
F 6 "0" H 6750 1850 60  0001 C CNN "Kaina"
F 7 "-" H 5950 1850 60  0001 C CNN "Korpusas"
F 8 "10" H 6600 1850 60  0001 C CNN "Aukstis"
F 9 "-" H 6050 1850 60  0001 C CNN "Marke"
F 10 "Kontaktas" H 6000 2000 60  0001 C CNN "Pavadinimas"
F 11 "-" H 6150 1850 60  0001 C CNN "Gamintojo Kodas"
F 12 "-" H 6250 1850 60  0001 C CNN "Nuoroda"
F 13 "DIP" H 6900 1850 60  0001 C CNN "Korpuso tipas"
F 14 "-" H 6350 1850 60  0001 C CNN "Parametras"
F 15 "-" H 6450 1850 60  0001 C CNN "Komentaras"
	1    5600 1950
	1    0    0    -1  
$EndComp
$Comp
L resistors_us:R_470R_1206_1% R8
U 1 1
P 8500 2700
F 0 "R8" H 8600 2800 60  0000 C CNN
F 1 "470R" H 8400 2800 60  0000 C CNN
F 2 "resistors:R_1206" H 9700 2750 60  0001 C CNN
F 3 "" H 6900 3200 60  0001 C CNN
F 4 "-" H 8500 2600 60  0001 C CNN "ventcode"
F 5 "470R" H 9450 2850 59  0001 C CNN "Nominalas"
F 6 "0.001" H 9650 2550 60  0001 C CNN "Kaina"
F 7 "1206" H 9700 2650 60  0001 C CNN "Korpusas"
F 8 "1" H 9400 2550 60  0001 C CNN "Aukstis"
F 9 "-" H 9350 2450 60  0001 C CNN "Marke"
F 10 "Rezistorius" H 9550 2950 60  0001 C CNN "Pavadinimas"
F 11 "-" H 9450 2450 60  0001 C CNN "Gamintojo Kodas"
F 12 "-" H 9550 2450 60  0001 C CNN "Nuoroda"
F 13 "SMD" H 9400 2650 60  0001 C CNN "Korpuso tipas"
F 14 "-" H 9650 2450 60  0001 C CNN "Parametras"
F 15 "-" H 9750 2450 60  0001 C CNN "Komentaras"
	1    8500 2700
	-1   0    0    1   
$EndComp
Wire Wire Line
	8350 2700 8250 2700
Wire Wire Line
	8250 2700 8100 2700
Wire Wire Line
	8100 2700 7850 2700
Wire Wire Line
	8250 2550 8250 2700
Connection ~ 8250 2700
Wire Wire Line
	8100 2550 8100 2700
Connection ~ 8100 2700
Wire Wire Line
	8250 2250 8250 2150
Wire Wire Line
	9150 2150 8950 2150
Wire Wire Line
	8250 2150 8100 2150
Wire Wire Line
	8100 2150 7700 2150
Wire Wire Line
	8100 2150 8100 2250
Connection ~ 8100 2150
Connection ~ 8250 2150
Wire Wire Line
	7700 2950 7700 3150
Wire Wire Line
	7700 2150 7700 2650
Wire Wire Line
	7000 2150 7000 2350
Wire Wire Line
	7000 2650 7000 3150
Connection ~ 7700 2150
Wire Wire Line
	5600 2600 6050 2600
Wire Wire Line
	8650 2700 8750 2700
Connection ~ 7700 3150
$Comp
L Connector:Screw_Terminal_01x01 X1
U 1 1
P 9350 2150
F 0 "X1" H 9430 2192 50  0000 L CNN
F 1 "LD1" H 9430 2101 50  0000 L CNN
F 2 "mech:Solder_Terminal_M3" H 9350 2150 50  0001 C CNN
F 3 "~" H 9350 2150 50  0001 C CNN
	1    9350 2150
	1    0    0    -1  
$EndComp
$Comp
L Connector:Screw_Terminal_01x01 X2
U 1 1
P 9350 3150
F 0 "X2" H 9429 3192 50  0000 L CNN
F 1 "PH1" H 9429 3101 50  0000 L CNN
F 2 "mech:Solder_Terminal_M3" H 9350 3150 50  0001 C CNN
F 3 "~" H 9350 3150 50  0001 C CNN
	1    9350 3150
	1    0    0    -1  
$EndComp
Wire Wire Line
	5600 1950 8750 1950
Wire Wire Line
	8750 1950 8750 2700
Wire Wire Line
	3550 2800 3550 2600
Wire Wire Line
	3550 2600 3600 2600
Wire Wire Line
	2750 2600 3000 2600
Wire Wire Line
	3000 2600 3000 1950
Wire Wire Line
	3000 1950 3600 1950
Wire Wire Line
	3000 3150 3000 2800
Connection ~ 3000 2800
Wire Wire Line
	3000 2800 3550 2800
Wire Wire Line
	3000 3150 3100 3150
Connection ~ 8950 3600
Wire Wire Line
	8950 3600 8250 3600
Connection ~ 8950 2150
Wire Wire Line
	8950 2150 8250 2150
Text Label 8500 2150 0    50   ~ 0
LD1
Text Label 5700 3150 0    50   ~ 0
PH1
Text Label 8500 3600 0    50   ~ 0
LD3
Text Label 5700 4600 0    50   ~ 0
PH3
Wire Wire Line
	1950 2600 2150 2600
Connection ~ 7000 3150
Connection ~ 7000 4600
$Comp
L mech:Faston_6.3x08x14 X6
U 1 1
P 9100 3800
F 0 "X6" H 8850 3800 50  0000 C CNN
F 1 "Faston_6.3x08x14" H 10100 3850 50  0001 C CNN
F 2 "mech:Faston_6.3x0.8x14" H 9750 3800 50  0001 C CNN
F 3 "" H 10500 3400 50  0001 C CNN
F 4 "ZAJ023" H 8850 3700 60  0001 C CNN "ventcode"
F 5 "-" H 9350 3700 60  0001 C CNN "Nominalas"
F 6 "0" H 10250 3700 60  0001 C CNN "Kaina"
F 7 "-" H 9450 3700 60  0001 C CNN "Korpusas"
F 8 "10" H 10100 3700 60  0001 C CNN "Aukstis"
F 9 "-" H 9550 3700 60  0001 C CNN "Marke"
F 10 "Kontaktas" H 9500 3850 60  0001 C CNN "Pavadinimas"
F 11 "-" H 9650 3700 60  0001 C CNN "Gamintojo Kodas"
F 12 "-" H 9750 3700 60  0001 C CNN "Nuoroda"
F 13 "DIP" H 10400 3700 60  0001 C CNN "Korpuso tipas"
F 14 "-" H 9850 3700 60  0001 C CNN "Parametras"
F 15 "-" H 9950 3700 60  0001 C CNN "Komentaras"
	1    9100 3800
	-1   0    0    1   
$EndComp
$Comp
L mech:Faston_6.3x08x14 X3
U 1 1
P 9100 2350
F 0 "X3" H 8850 2350 50  0000 C CNN
F 1 "Faston_6.3x08x14" H 10100 2400 50  0001 C CNN
F 2 "mech:Faston_6.3x0.8x14" H 9750 2350 50  0001 C CNN
F 3 "" H 10500 1950 50  0001 C CNN
F 4 "ZAJ023" H 8850 2250 60  0001 C CNN "ventcode"
F 5 "-" H 9350 2250 60  0001 C CNN "Nominalas"
F 6 "0" H 10250 2250 60  0001 C CNN "Kaina"
F 7 "-" H 9450 2250 60  0001 C CNN "Korpusas"
F 8 "10" H 10100 2250 60  0001 C CNN "Aukstis"
F 9 "-" H 9550 2250 60  0001 C CNN "Marke"
F 10 "Kontaktas" H 9500 2400 60  0001 C CNN "Pavadinimas"
F 11 "-" H 9650 2250 60  0001 C CNN "Gamintojo Kodas"
F 12 "-" H 9750 2250 60  0001 C CNN "Nuoroda"
F 13 "DIP" H 10400 2250 60  0001 C CNN "Korpuso tipas"
F 14 "-" H 9850 2250 60  0001 C CNN "Parametras"
F 15 "-" H 9950 2250 60  0001 C CNN "Komentaras"
	1    9100 2350
	-1   0    0    1   
$EndComp
Wire Wire Line
	5600 4600 6450 4600
Wire Wire Line
	9100 3800 8950 3800
Wire Wire Line
	5600 3150 6450 3150
Wire Wire Line
	9100 2350 8950 2350
Wire Wire Line
	2150 4400 2050 4400
Wire Wire Line
	2050 4400 2050 2800
Wire Wire Line
	2050 2800 2150 2800
Wire Wire Line
	2150 4600 1950 4600
Wire Notes Line
	1950 1700 4050 1700
Wire Notes Line
	4050 1700 4050 5200
Wire Notes Line
	4050 5200 1950 5200
Text Notes 2200 2000 0    118  Italic 24
EKR
Wire Notes Line
	5150 1700 9650 1700
Wire Notes Line
	9650 1700 9650 5200
Wire Notes Line
	9650 5200 5150 5200
Wire Notes Line
	5150 5200 5150 1700
Wire Wire Line
	3500 3150 3500 3450
Wire Wire Line
	3500 3450 3000 3450
Connection ~ 3500 3150
Wire Wire Line
	3500 3150 3600 3150
Wire Wire Line
	3500 4400 3500 3850
Wire Wire Line
	3500 3850 3000 3850
Connection ~ 3500 4400
Text Label 3100 3850 0    50   ~ 0
EKR_PH3
Text Label 3100 3450 0    50   ~ 0
EKR_PH1
$Comp
L Device:Transformer_1P_1S T1
U 1 1
P 2600 3650
F 0 "T1" H 2600 3937 50  0000 C CNN
F 1 "Transformer_1P_1S" H 2600 3937 50  0001 C CNN
F 2 "" H 2600 3650 50  0001 C CNN
F 3 "~" H 2600 3650 50  0001 C CNN
	1    2600 3650
	-1   0    0    -1  
$EndComp
Wire Wire Line
	7000 3150 7350 3150
Wire Wire Line
	7000 2150 7350 2150
Wire Wire Line
	7000 3600 7350 3600
Wire Wire Line
	7000 4600 7350 4600
Wire Wire Line
	8950 2150 8950 2350
Wire Wire Line
	7700 3150 9150 3150
Wire Wire Line
	8950 3600 8950 3800
Wire Wire Line
	7700 4600 9150 4600
$Comp
L Connector_Generic:Conn_01x01 H1
U 1 1
P 7350 2450
F 0 "H1" V 7269 2530 50  0001 L CNN
F 1 "Conn_01x01" V 7314 2530 50  0001 L CNN
F 2 "Wire_Pads:SolderWirePad_single_1mmDrill" H 7350 2450 50  0001 C CNN
F 3 "~" H 7350 2450 50  0001 C CNN
	1    7350 2450
	0    1    1    0   
$EndComp
Wire Wire Line
	7350 2250 7350 2150
Connection ~ 7350 2150
Wire Wire Line
	7350 2150 7700 2150
$Comp
L Connector_Generic:Conn_01x01 H2
U 1 1
P 7350 2850
F 0 "H2" V 7269 2930 50  0001 L CNN
F 1 "Conn_01x01" V 7314 2930 50  0001 L CNN
F 2 "Wire_Pads:SolderWirePad_single_1mmDrill" H 7350 2850 50  0001 C CNN
F 3 "~" H 7350 2850 50  0001 C CNN
	1    7350 2850
	0    -1   -1   0   
$EndComp
Wire Wire Line
	7350 3050 7350 3150
Connection ~ 7350 3150
Wire Wire Line
	7350 3150 7700 3150
$Comp
L Connector_Generic:Conn_01x01 H3
U 1 1
P 7350 3900
F 0 "H3" V 7269 3980 50  0001 L CNN
F 1 "Conn_01x01" V 7314 3980 50  0001 L CNN
F 2 "Wire_Pads:SolderWirePad_single_1mmDrill" H 7350 3900 50  0001 C CNN
F 3 "~" H 7350 3900 50  0001 C CNN
	1    7350 3900
	0    1    1    0   
$EndComp
Wire Wire Line
	7350 3700 7350 3600
Connection ~ 7350 3600
Wire Wire Line
	7350 3600 7700 3600
$Comp
L Connector_Generic:Conn_01x01 H4
U 1 1
P 7350 4300
F 0 "H4" V 7269 4380 50  0001 L CNN
F 1 "Conn_01x01" V 7314 4380 50  0001 L CNN
F 2 "Wire_Pads:SolderWirePad_single_1mmDrill" H 7350 4300 50  0001 C CNN
F 3 "~" H 7350 4300 50  0001 C CNN
	1    7350 4300
	0    -1   -1   0   
$EndComp
Wire Wire Line
	7350 4500 7350 4600
Connection ~ 7350 4600
Wire Wire Line
	7350 4600 7700 4600
$EndSCHEMATC
